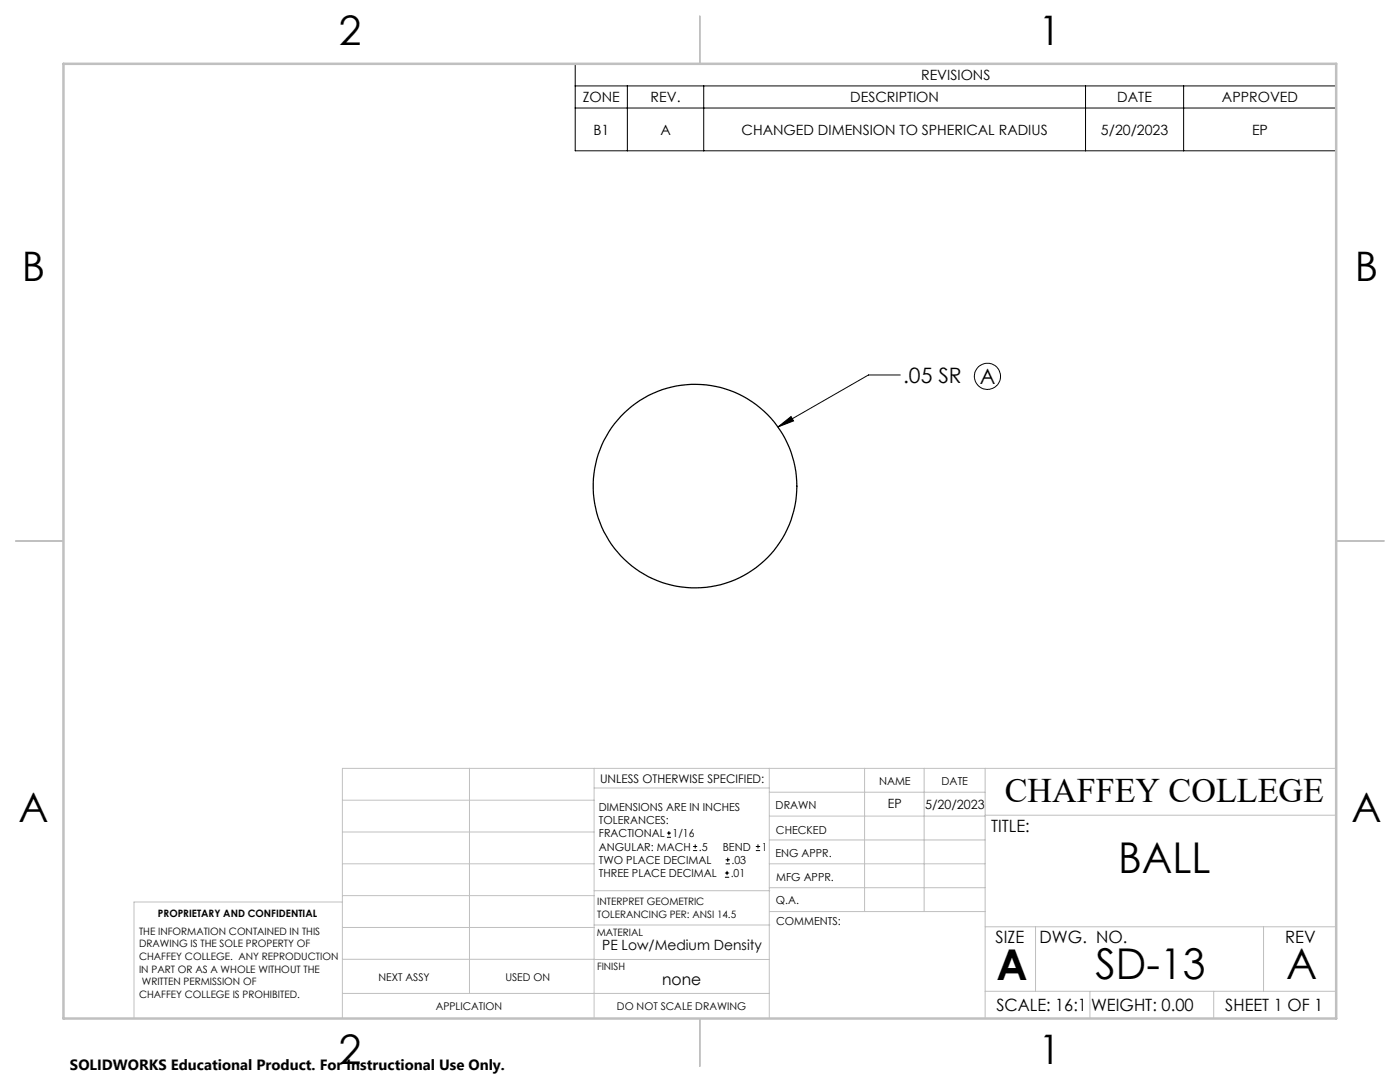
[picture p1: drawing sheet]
<svg xmlns="http://www.w3.org/2000/svg" width="279mm" height="216mm" viewBox="0 0 279 216" stroke-linecap="round" stroke-linejoin="round" font-family="sans-serif">
<circle cx="138.7" cy="97" r="20.3" fill="none" stroke="#000" stroke-width=".25"/>
<g fill="none" stroke="#000" stroke-width=".2">
<path d="M114.8 12.7h151.9v17.4h-151.9zM114.8 17.1h151.9M125.2 17.1v13M140.4 17.1v13M216.6 17.1v13M236.2 17.1v13M114.8 21.6h151.9M179.7 74.8h-6.4l-18 10.4M155.3 85.2l2.6-2.1 .5 .9zM133.1 167.1h.8M133.1 166.2h.8M133.5 165.8v.9"/>
<path d="M138.3 169.7h.8M138.3 168.9h.8M138.7 168.5v.8M144.7 175h.8M144.7 174.2h.8M144.8 172.4h.9M144.8 171.6h.9M145.1 173.8v.8M145.2 171.1v.9M150.8 169.7h.9M150.8 168.9h.9M151.3 168.5v.8"/>
<circle cx="197.1" cy="75.1" r="2.61"/>
</g>
<g fill="none" stroke="#c0c0c0" stroke-width=".2">
<path d="M68.3 159.7h50.3M93.7 153.3v44.9M118.6 153.3v49.9M118.6 157.2h34.9M153.5 153.3v49.9M153.5 158.1h43.1M172.5 153.3v28.6M184.4 153.3v28.6M196.6 153.3v49.9M266.7 153.3h-198.4v49.9M68.3 178.7h50.3M68.3 172.4h50.3"/>
<path d="M68.3 166h50.3M68.3 180h-41.6v23.2M118.6 177.7h35M153.5 167.6h43.1M153.5 162.8h43.1M153.5 172.4h43.1M153.5 177.1h43.1M196.6 162.7h70.1M68.3 198.2h85.2M68.3 191.4l85.2 .1M68.3 185.1h50.3M118.6 184.6h35"/>
<path d="M153.6 181.9h43M196.6 197.8h70.1M196.6 184.9h70.1M206.7 184.9v12.9M217.5 197.8v5.4M242.2 197.8v5.4M252.2 184.9v12.9"/>
</g>
<path d="M139.7 3.2v9.5M3.1 107.9h9.6M266.7 107.9h9.5M139.7 203.2v9.6" fill="none" stroke="#c0c0c0" stroke-width=".25"/>
<path d="M12.7 12.7h254v190.5h-254z" fill="none" stroke="#c0c0c0" stroke-width=".5"/>
<path d="M155.3 85.2l2.6-2.1 .5 .9z" fill="#000"/>
<g font-size="8.5">
<text x="223.1" y="174.2">BALL</text>
<text x="198.9" y="195.5">A</text>
<text x="218.6" y="195.4">SD-13</text>
<text x="256.7" y="195.4">A</text>
</g>
<g font-size="8.1">
<text x="67.6" y="8.9">2</text>
<text x="207.3" y="8.9">1</text>
<text x="4.4" y="56.2">B</text>
<text x="270.4" y="56.2">B</text>
<text x="3.7" y="164.1">A</text>
<text x="269.7" y="164.1">A</text>
<text x="67.6" y="212.4">2</text>
<text x="207.3" y="212.4">1</text>
</g>
<text font-size="6.9" x="200.5" y="160.1">CHAFFEY COLLEGE</text>
<g font-size="4.2">
<text x="180.2" y="76.4">.05 SR</text>
<text x="195.6" y="76.5">A</text>
</g>
<g font-size="3.4">
<text x="197.8" y="166">TITLE:</text>
<text x="198.7" y="188.1">SIZE</text>
<text x="207.5" y="188.1">DWG. NO.</text>
<text x="256.5" y="188.2">REV</text>
<text x="198.8" y="201.7">SCALE: 16:1</text>
<text x="217.7" y="201.8">WEIGHT: 0.00</text>
<text x="244.5" y="201.7">SHEET 1 OF 1</text>
</g>
<text font-size="3.2" x="132.2" y="196.6">none</text>
<text font-size="3" x="14" y="213.5">SOLIDWORKS Educational Product. For Instructional Use Only.</text>
<g font-size="2.8">
<text x="183.8" y="16">REVISIONS</text>
<text x="116.3" y="20.4">ZONE</text>
<text x="129.8" y="20.4">REV.</text>
<text x="169.7" y="20.4">DESCRIPTION</text>
<text x="223" y="20.4">DATE</text>
<text x="243.9" y="20.4">APPROVED</text>
<text x="118.4" y="26.9">B1</text>
<text x="131.8" y="26.9">A</text>
<text x="148" y="26.9">CHANGED DIMENSION TO SPHERICAL RADIUS</text>
<text x="219.7" y="26.9">5/20/2023</text>
<text x="249.9" y="26.9">EP</text>
<text x="120.2" y="189.5">PE Low/Medium Density</text>
</g>
<g font-size="2.5">
<text x="177.2" y="161.3">EP</text>
<text x="184.6" y="161.4">5/20/2023</text>
</g>
<text font-size="2.4" x="119.8" y="156.2">UNLESS OTHERWISE SPECIFIED:</text>
<g font-size="2.2">
<text x="119.5" y="161.8">DIMENSIONS ARE IN INCHES</text>
<text x="154.8" y="161.4">DRAWN</text>
<text x="175.4" y="156.6">NAME</text>
<text x="187.9" y="156.7">DATE</text>
<text x="119.5" y="164.4">TOLERANCES:</text>
<text x="119.5" y="167.1">FRACTIONAL</text>
<text x="134.2" y="167.1">1/16</text>
<text x="154.9" y="166.3">CHECKED</text>
<text x="119.5" y="172.4">TWO PLACE DECIMAL</text>
<text x="119.5" y="169.7">ANGULAR: MACH</text>
<text x="139.5" y="169.7">.5</text>
<text x="144.2" y="169.7">BEND</text>
<text x="146" y="172.4">.03</text>
<text x="152" y="169.7">1</text>
<text x="154.8" y="171">ENG APPR.</text>
<text x="119.5" y="175">THREE PLACE DECIMAL</text>
<text x="145.8" y="175">.01</text>
<text x="154.9" y="175.7">MFG APPR.</text>
<text x="154.9" y="180.4">Q.A.</text>
<text x="154.9" y="184.6">COMMENTS:</text>
</g>
<g font-size="2.1">
<text x="75.5" y="195.7">NEXT ASSY</text>
<text x="100.9" y="195.7">USED ON</text>
<text x="86.9" y="201.5">APPLICATION</text>
<text x="123.1" y="201.6">DO NOT SCALE DRAWING</text>
</g>
<g font-size="2">
<text x="31.5" y="182.9">PROPRIETARY AND CONFIDENTIAL</text>
<text x="119.2" y="180.6">INTERPRET GEOMETRIC</text>
<text x="119.2" y="183.1">TOLERANCING PER: ANSI 14.5</text>
<text x="27.8" y="186.5">THE INFORMATION CONTAINED IN THIS</text>
<text x="27.8" y="189">DRAWING IS THE SOLE PROPERTY OF</text>
<text x="27.8" y="191.6">CHAFFEY COLLEGE. ANY REPRODUCTION</text>
<text x="119.1" y="186.7">MATERIAL</text>
<text x="27.8" y="194.1">IN PART OR AS A WHOLE WITHOUT THE</text>
<text x="28.3" y="196.6">WRITTEN PERMISSION OF</text>
<text x="119.1" y="193.5">FINISH</text>
<text x="27.8" y="199.1">CHAFFEY COLLEGE IS PROHIBITED.</text>
</g>
</svg>
